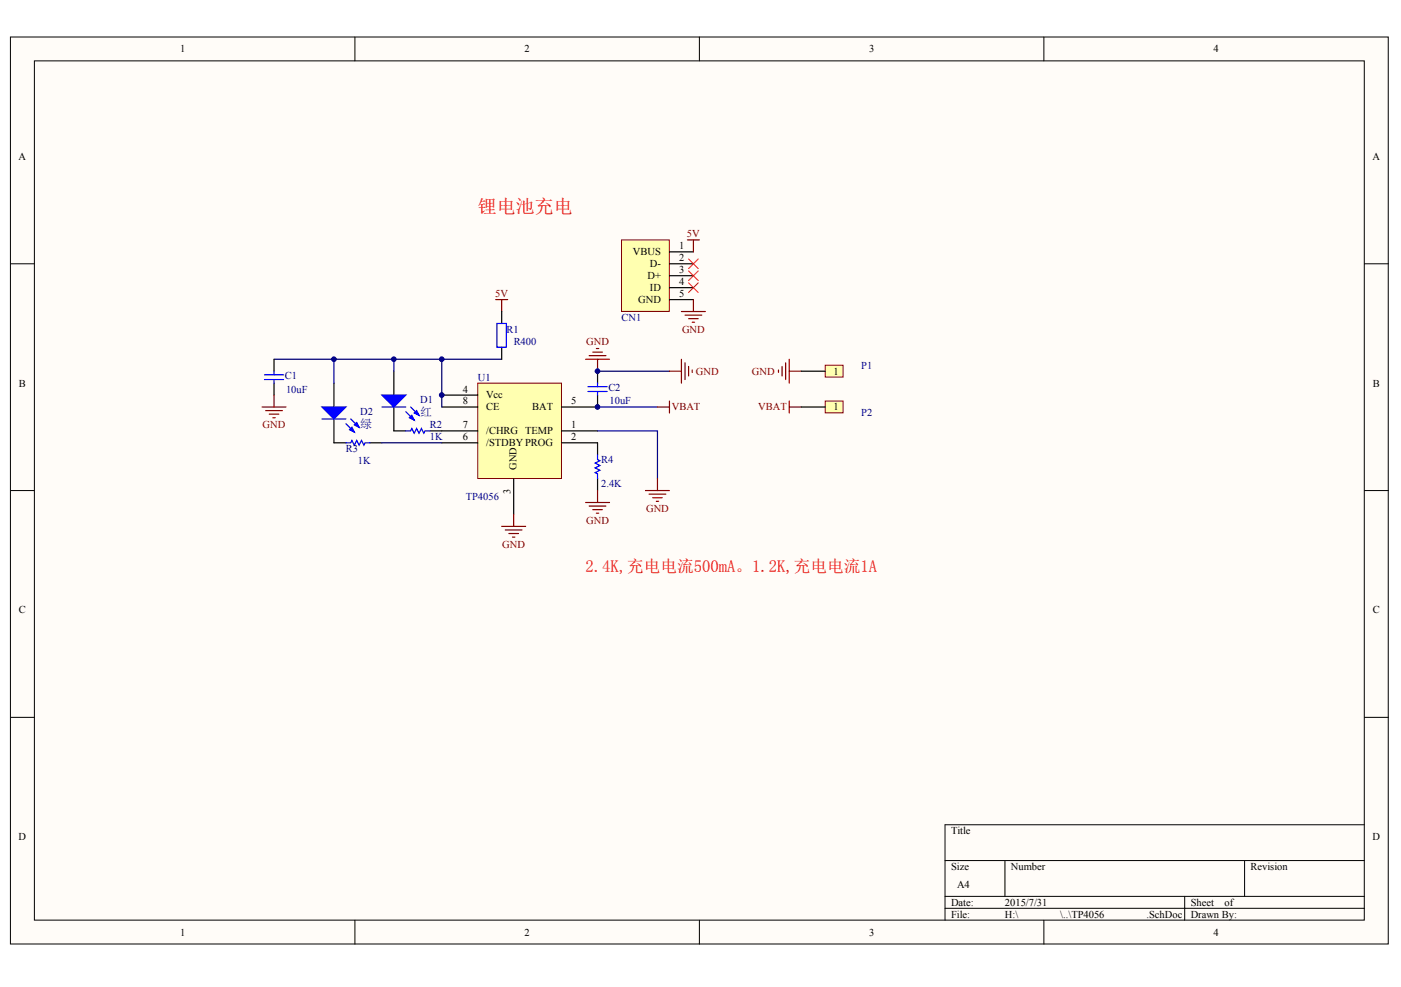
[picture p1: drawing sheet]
# Altium project TP4056电源模块.PrjPcb
1 sheet, 12 parts. Net scope: global (net labels, ports and power ports of the same name join across sheets).
Board files: TP4056电源模块.PcbDoc, TP4056电源模块(zuizhongban).PcbDoc

## Sheet TP4056电源模块.SchDoc
size A4

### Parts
C1  value 10uF  [0603C]  (hidden comment: Cap)
C2  value 10uF  [0603C]  (hidden comment: Cap)
CN1  microUSB  [MICRO-USB]  (value not drawn)
D1  红  [0805D]
D2  绿  [0805D]
P1  Header1  [Header1]  (value not drawn)
P2  Header1  [Header1]  (value not drawn)
R1  value R400  [1206R]  (hidden comment: Res2)
R2  value 1K  [0603R]  (hidden comment: Res1)
R3  value 1K  [0603R]  (hidden comment: Res1)
R4  value 2.4K  [0603R]  (hidden comment: Res1)
U1  TP4056  [SOP-8]

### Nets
5V: CN1.1(VBUS) R1.2
GND: C1.1 C2.2 CN1.5(GND) P1.1 R4.1 U1.1(TEMP) U1.3(GND)
VBAT: C2.1 P2.1 U1.5(BAT)
NetC1_2: C1.2 D1.1(A) D2.1(A) R1.1 U1.4(Vcc) U1.8(CE)
NetD1_2: D1.2(K) R2.1
NetD2_2: D2.2(K) R3.1
NetR2_2: R2.2 U1.7(/CHRG)
NetR3_2: R3.2 U1.6(/STDBY)
NetR4_2: R4.2 U1.2(PROG)

Not connected (* = marked no-connect by the designer): CN1 2(D-)* 3(D+)* 4(ID)*

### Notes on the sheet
- 锂电池充电
- 2.4K,充电电流500mA。1.2K,充电电流1A
